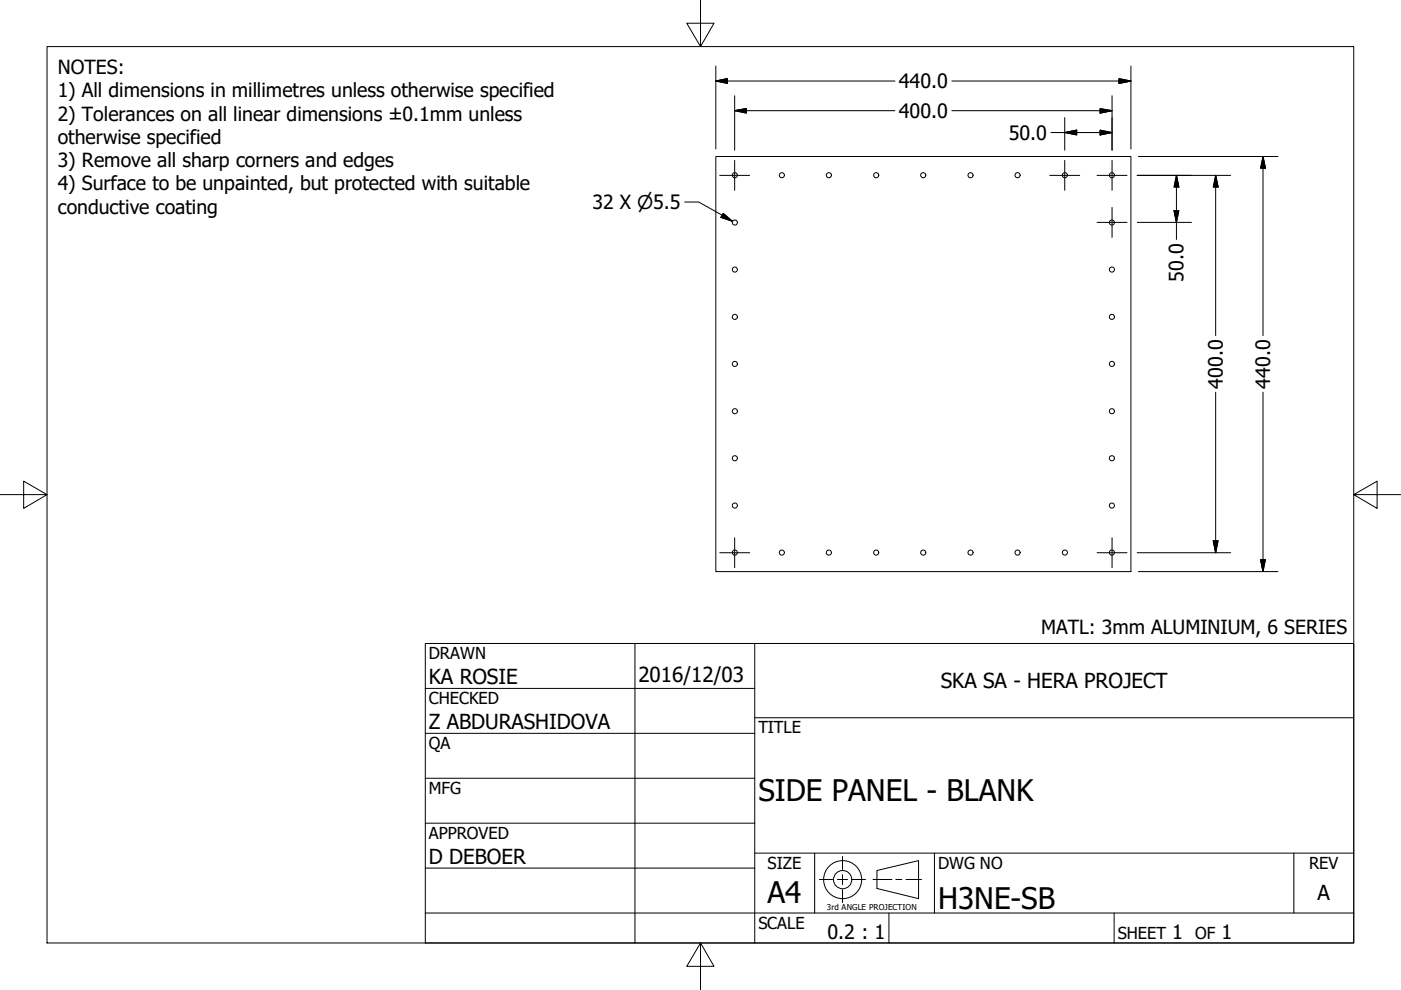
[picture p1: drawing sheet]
<svg xmlns="http://www.w3.org/2000/svg" width="297mm" height="210mm" viewBox="0 0 297 210" stroke-linecap="round" stroke-linejoin="round" font-family="sans-serif">
<!-- layer: Visible (ANSI) -->
<g fill="none" stroke="#000" stroke-width=".21">
<path d="M151.8 33.2h88v88h-88z"/>
<circle cx="155.8" cy="37.2" r=".54"/>
<circle cx="165.8" cy="37.2" r=".54"/>
<circle cx="175.7" cy="37.2" r=".54"/>
<circle cx="185.8" cy="37.2" r=".54"/>
<circle cx="195.7" cy="37.2" r=".54"/>
<circle cx="205.8" cy="37.2" r=".54"/>
<circle cx="215.7" cy="37.2" r=".54"/>
<circle cx="225.8" cy="37.2" r=".54"/>
<circle cx="235.7" cy="37.2" r=".54"/>
<circle cx="155.8" cy="57.2" r=".54"/>
<circle cx="155.8" cy="47.2" r=".54"/>
<circle cx="235.7" cy="57.2" r=".54"/>
<circle cx="235.7" cy="47.2" r=".54"/>
<circle cx="155.8" cy="67.2" r=".54"/>
<circle cx="155.8" cy="77.2" r=".54"/>
<circle cx="235.7" cy="67.2" r=".54"/>
<circle cx="235.7" cy="77.2" r=".54"/>
<circle cx="155.8" cy="97.2" r=".54"/>
<circle cx="155.8" cy="87.2" r=".54"/>
<circle cx="235.7" cy="97.2" r=".54"/>
<circle cx="235.7" cy="87.2" r=".54"/>
<circle cx="155.8" cy="117.2" r=".54"/>
<circle cx="155.8" cy="107.2" r=".54"/>
<circle cx="165.8" cy="117.2" r=".54"/>
<circle cx="175.7" cy="117.2" r=".54"/>
<circle cx="185.8" cy="117.2" r=".54"/>
<circle cx="195.7" cy="117.2" r=".54"/>
<circle cx="205.8" cy="117.2" r=".54"/>
<circle cx="215.7" cy="117.2" r=".54"/>
<circle cx="225.8" cy="117.2" r=".54"/>
<circle cx="235.7" cy="117.2" r=".54"/>
<circle cx="235.7" cy="107.2" r=".54"/>
</g>
<!-- layer: Border (ANSI) -->
<path d="M148.5 -.1v10l-2.9-5h5.8l-2.9 5M10 9.9h277v190h-277zM0 104.9h10l-5-2.9v5.8l5-2.9M287 104.9l5 2.9v-5.8l-5 2.9h10M148.5 199.9l2.9 5h-5.8l2.9-5v10" fill="none" stroke="#000" stroke-width=".21"/>
<!-- layer: Title (ANSI) -->
<g fill="none" stroke="#000" stroke-width=".21">
<path d="M90.2 136.4h196.8v63.5h-196.8zM134.6 136.4v63.5M160 136.4v63.5M90.2 146h69.8M90.2 155.5h69.8M160 152.2h127M90.2 165h69.8M90.2 174.5h69.8M90.2 193.6h196.8M90.2 184.1h69.8M160 180.9h127M172.7 180.9v12.7"/>
<path d="M188.5 193.6v6.3M198.1 180.9v12.7M236.2 193.6v6.3M274.3 180.9v12.7"/>
</g>
<!-- layer: Sketch Geometry (ANSI) -->
<g fill="none" stroke="#000" stroke-width=".21">
<path d="M173.7 186.5h2.8M177.5 186.5h2.2M178.6 181.6v2.8M178.6 185.5v2.1M178.6 188.6v2.8M180.7 186.5h2.8M185.1 186.5h4M185.9 184.6l8.9-2.1v8l-8.9-2.1zM189.9 186.5h1.3M192.1 186.5h3.3"/>
<circle cx="178.7" cy="186.5" r="4"/>
<circle cx="178.7" cy="186.5" r="1.94"/>
</g>
<!-- layer: Center Mark (ANSI) -->
<path d="M152.6 37.2h6.3M155.8 34v6.4M222.6 37.2h6.3M225.7 34v6.4M232.6 37.2h6.4M235.8 34v6.4M232.6 47.2h6.4M235.8 44v6.3M152.6 117.2h6.3M155.8 114v6.4M232.6 117.2h6.4M235.8 114v6.4" fill="none" stroke="#000" stroke-width=".21"/>
<!-- layer: Dimension (ANSI) -->
<g fill="none" stroke="#000" stroke-width=".21">
<path d="M151.8 17.2l2.4-.5v1zM151.8 17.2h37.9M151.8 14v17.6M201.8 17.2h38M237.2 16.7l2.6 .5-2.6 .5zM239.8 14v17.6M155.8 23.5l2.4-.5v1zM155.8 23.5h33.9M155.8 20.3v11.5M201.8 23.5h34M222.8 28.1h13M225.7 28.1l2.6-.5v1z"/>
<path d="M225.7 24.9v6.9M233.2 27.6l2.6 .5-2.6 .5zM233.2 23l2.6 .5-2.6 .5zM235.8 20.3v11.5M241.1 37.2h19.8M241.4 33.2h29.6M249.4 37.2l.5 2.5h-1zM249.4 37.2v13.6M257.7 37.2l.6 2.5h-1.1zM257.7 37.2v34M267.8 33.2l.5 2.5h-1zM267.8 33.2v38"/>
<path d="M145.2 42.8h2.9l7.2 4.1M153.4 45.2l1.9 1.7-2.5-.8zM241.1 47.2h11.5M248.9 44.7h1l-.5 2.5zM257.7 83.2v34M267.8 83.2v38M241.1 117.2h19.8M257.2 114.7h1.1l-.6 2.5zM267.3 118.7h1l-.5 2.5zM241.4 121.2h29.6"/>
</g>
<g fill="#000" stroke="#000" stroke-width=".21">
<path d="M151.8 17.2l2.4-.5zM151.8 17.2l2.4-.5v1zM237.2 17.7l2.6-.5zM237.2 16.7l2.6 .5-2.6 .5zM155.8 23.5l2.4-.5zM155.8 23.5l2.4-.5v1zM225.7 28.1l2.6-.5zM225.7 28.1l2.6-.5v1zM233.2 28.6l2.6-.5zM233.2 27.6l2.6 .5-2.6 .5zM233.2 24l2.6-.5zM233.2 23l2.6 .5-2.6 .5z"/>
<path d="M249.4 37.2l.5 2.5zM249.4 37.2l.5 2.5h-1zM257.7 37.2l.6 2.5zM257.7 37.2l.6 2.5h-1.1zM267.8 33.2l.5 2.5zM267.8 33.2l.5 2.5h-1zM152.8 46.1l2.5 .8zM153.4 45.2l1.9 1.7-2.5-.8zM248.9 44.7l.5 2.5zM248.9 44.7h1l-.5 2.5zM257.2 114.7l.5 2.5zM257.2 114.7h1.1l-.6 2.5z"/>
<path d="M267.3 118.7l.5 2.5zM267.3 118.7h1l-.5 2.5z"/>
</g>
<g font-size="6.3">
<text x="160.8" y="169.8">SIDE PANEL - BLANK</text>
<text x="162.8" y="191.4">A4</text>
<text x="198.9" y="192.7">H3NE-SB</text>
</g>
<g font-size="4.4">
<text x="90.9" y="145.1">KA ROSIE</text>
<text x="135.4" y="144.5">2016/12/03</text>
<text x="199.5" y="145.9">SKA SA - HERA PROJECT</text>
<text x="90.9" y="154.6">Z ABDURASHIDOVA</text>
<text x="90.9" y="183.2">D DEBOER</text>
<text x="279.3" y="190.7">A</text>
</g>
<g font-size="4.2">
<text x="190.6" y="18.7">440.0</text>
<text x="190.6" y="25">400.0</text>
<text x="213.9" y="29.6">50.0</text>
<text x="251" y="59.7" transform="rotate(-90 251 59.7)">50.0</text>
<text x="259.3" y="82.4" transform="rotate(-90 259.3 82.4)">400.0</text>
<text x="269.3" y="82.4" transform="rotate(-90 269.3 82.4)">440.0</text>
<text x="175.5" y="199.1">0.2 : 1</text>
<text x="248.5" y="199.1">1</text>
<text x="259" y="199.1">1</text>
</g>
<g font-size="4.1">
<text x="12.3" y="15.7">NOTES:</text>
<text x="12.3" y="20.6">1) All dimensions in millimetres unless otherwise specified</text>
<text x="12.3" y="25.6">2) Tolerances on all linear dimensions ±0.1mm unless</text>
<text x="12.3" y="30.5">otherwise specified</text>
<text x="12.3" y="35.4">3) Remove all sharp corners and edges</text>
<text x="12.3" y="40.4">4) Surface to be unpainted, but protected with suitable</text>
<text x="12.3" y="45.3">conductive coating</text>
<text x="125.6" y="44.3">32 X ⌀5.5</text>
<text x="220.7" y="134.3">MATL: 3mm ALUMINIUM, 6 SERIES</text>
</g>
<g font-size="3.5">
<text x="90.9" y="139.7">DRAWN</text>
<text x="90.9" y="149.3">CHECKED</text>
<text x="160.8" y="155.5">TITLE</text>
<text x="90.9" y="158.8">QA</text>
<text x="90.9" y="168.3">MFG</text>
<text x="90.9" y="177.8">APPROVED</text>
<text x="162.8" y="184.2">SIZE</text>
<text x="198.9" y="184.2">DWG NO</text>
<text x="277.6" y="184.2">REV</text>
<text x="160.8" y="196.9">SCALE</text>
<text x="237" y="199.1">SHEET</text>
<text x="253.4" y="199.1">OF</text>
</g>
<text font-size="1.7" x="175.3" y="192.9">3rd ANGLE PROJECTION</text>
</svg>
